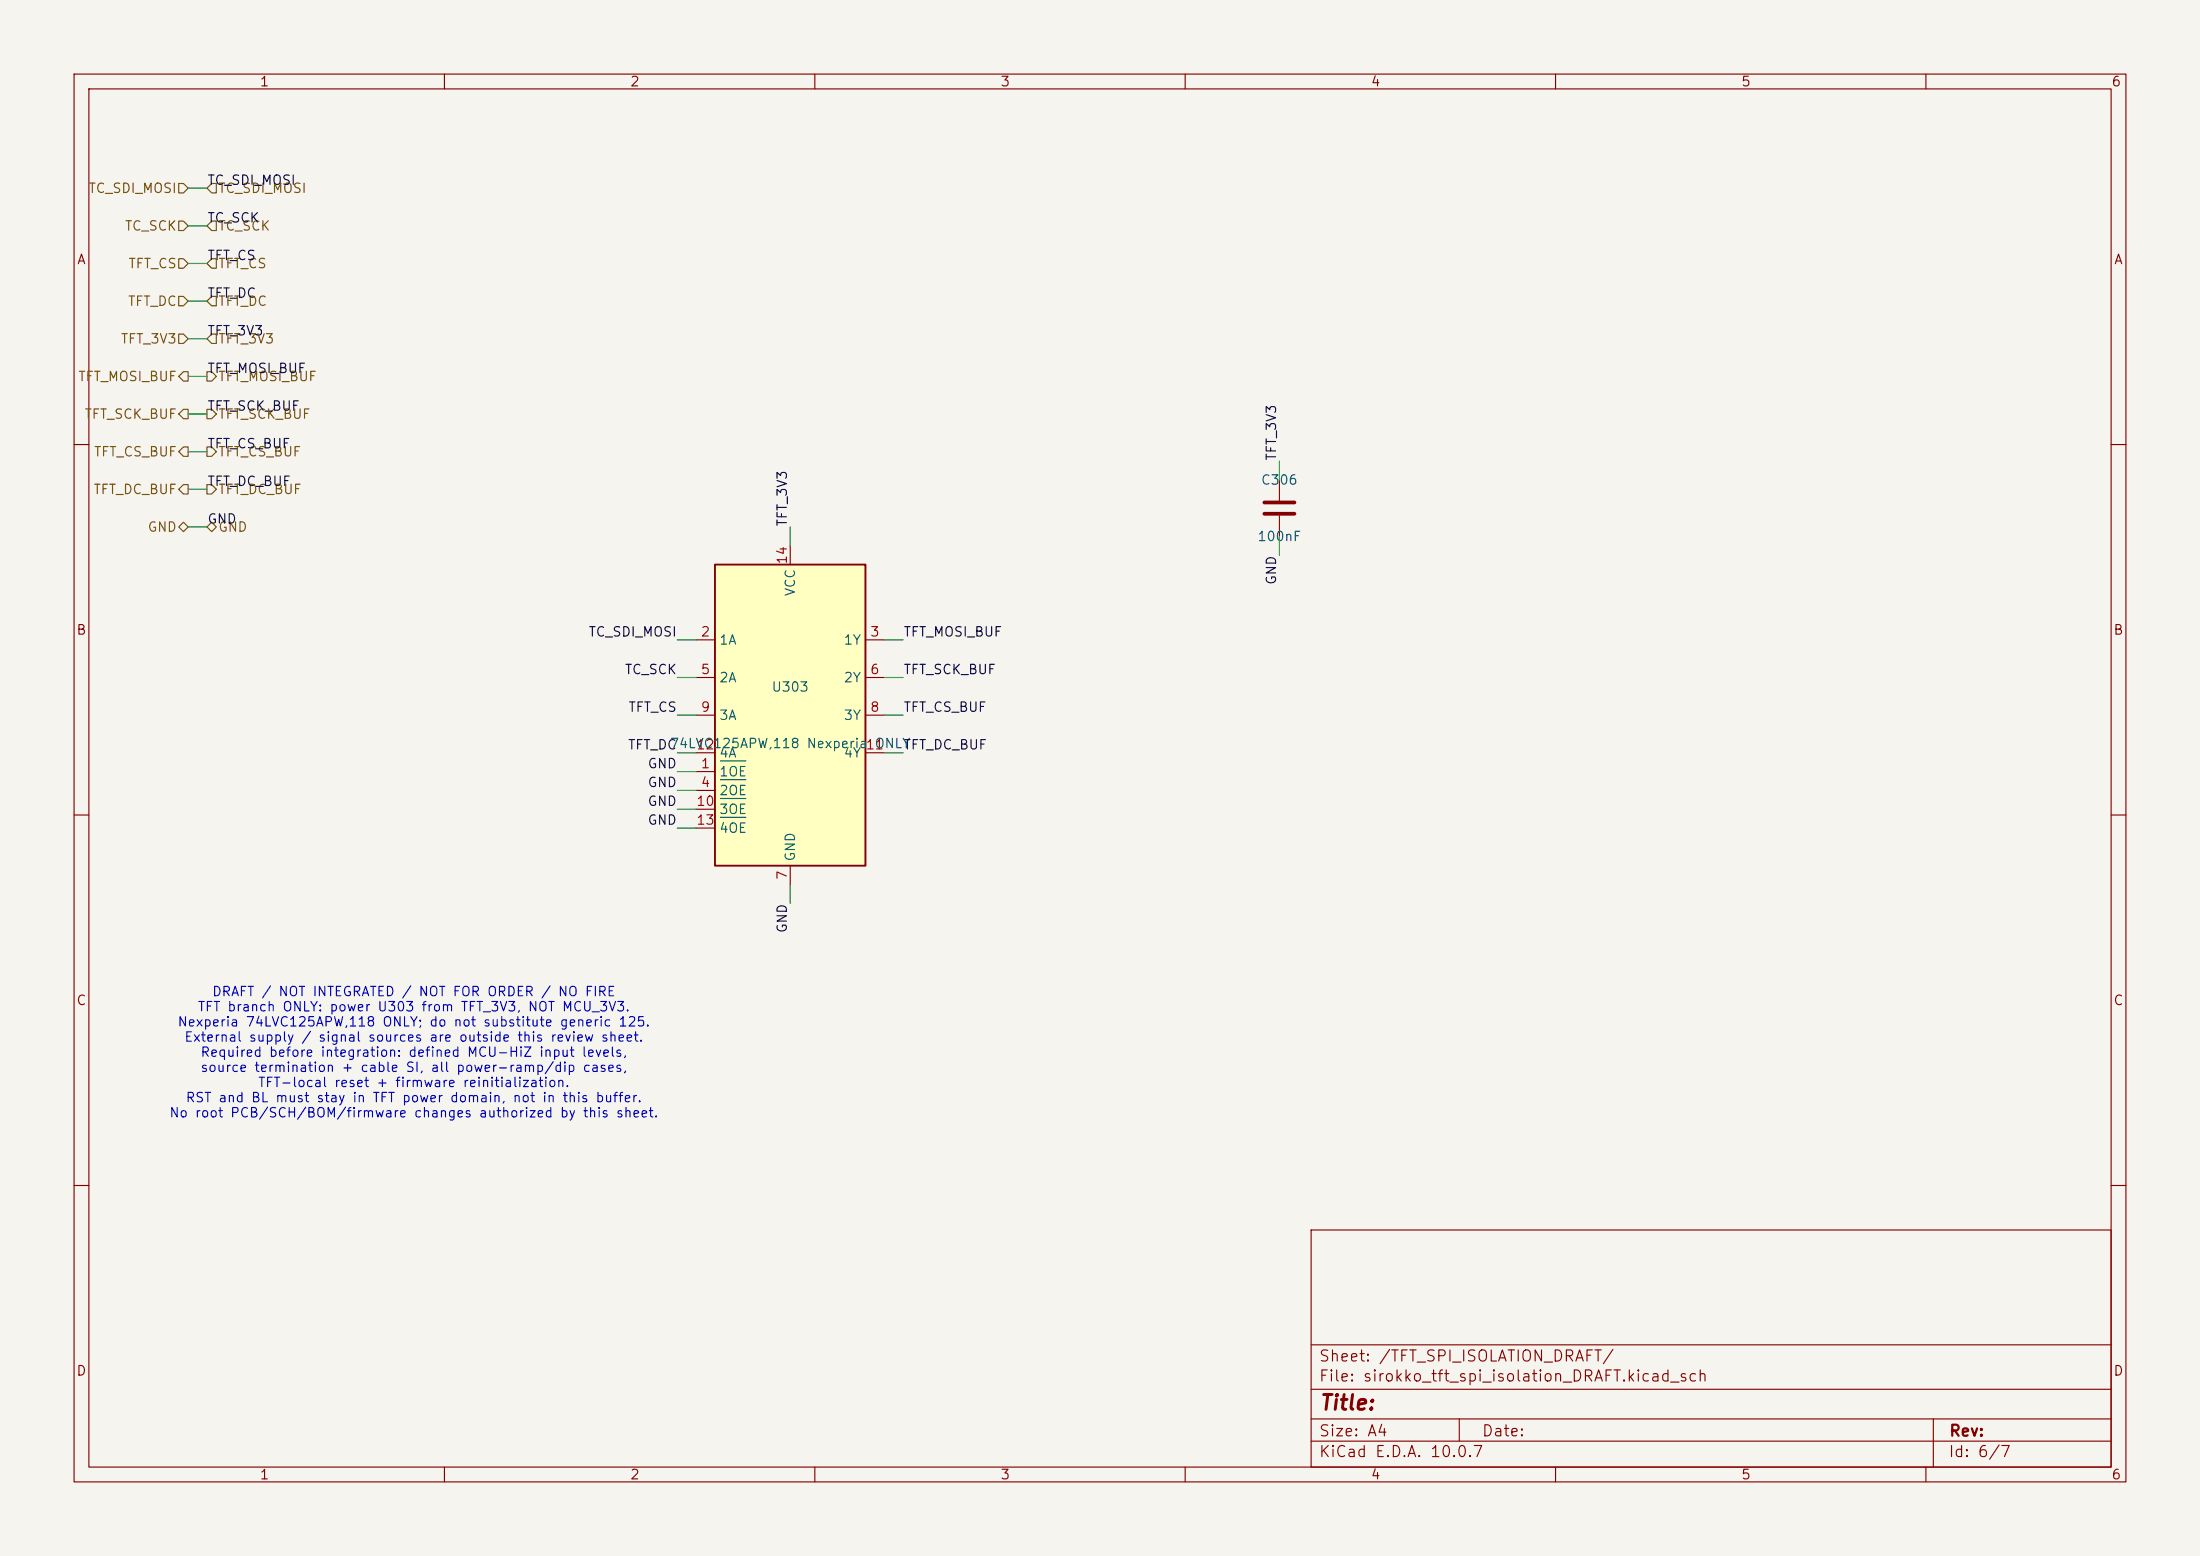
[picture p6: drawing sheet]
<svg xmlns="http://www.w3.org/2000/svg" width="297mm" height="210mm" viewBox="0 0 297 210" stroke-linecap="round" stroke-linejoin="round" font-family="sans-serif">
<path d="M0 0h297v210h-297z" fill="#f5f4ef" stroke="#f5f4ef" stroke-width=".14"/>
<g fill="none" stroke="#840000" stroke-width=".15">
<path d="M10 10h277v190h-277zM12 12h273v186h-273zM60 10v2M110 10v2M160 10v2M210 10v2M260 10v2M10 60h2M172.7 64.8v2.8M172.7 69.6v2.8M285 60h2M10 110h2"/>
<path d="M285 110h2M10 160h2M177 166h108v32h-108zM285 160h2M60 198v2M110 198v2M160 198v2M177 194.5h108M177 191.5h108M177 187.5h108M177 181.5h108M197 191.5v3"/>
<path d="M210 198v2M260 198v2M261 191.5v6.5"/>
</g>
<path d="M170.7 67.8h4.1M170.7 69.3h4.1" fill="none" stroke="#840000" stroke-width=".51"/>
<path d="M96.5 76.2h20.3v40.6h-20.3z" fill="#ffffc2"/>
<path d="M96.5 76.2h20.3v40.6h-20.3z" fill="none" stroke="#840000" stroke-width=".25"/>
<g fill="none" stroke="#840000" stroke-width=".15">
<path d="M106.7 73.7v2.5M94 86.4h2.5M94 91.4h2.5M94 96.5h2.5M116.8 86.4h2.6M116.8 91.4h2.6M116.8 96.5h2.6M94 104.1h2.5M94 106.7h2.5M94 109.2h2.5M94 101.6h2.5M94 111.8h2.5"/>
<path d="M106.7 116.8v2.6M116.8 101.6h2.6"/>
</g>
<path d="M97.3 102.7h3.4M97.3 105.2h3.4M97.3 107.8h3.4M97.3 110.3h3.4" fill="none" stroke="#006464" stroke-width=".15"/>
<g fill="none" stroke="#725600" stroke-width=".15">
<path d="M24.1 24.8h.7l.6 .6-.6 .6h-.7zM24.1 29.8h.7l.6 .7-.6 .6h-.7zM24.1 34.9h.7l.6 .7-.6 .6h-.7zM27.9 35.6l.7-.7h.6v1.3h-.6zM27.9 25.4l.7-.6h.6v1.2h-.6zM27.9 30.5l.7-.7h.6v1.3h-.6zM24.1 40h.7l.6 .6-.6 .7h-.7zM24.1 45.1h.7l.6 .6-.6 .7h-.7zM24.8 55.2h.6v1.3h-.6l-.7-.6zM24.8 50.2h.6v1.2h-.6l-.7-.6zM27.9 40.6l.7-.6h.6v1.3h-.6zM27.9 45.7l.7-.6h.6v1.3h-.6z"/>
<path d="M27.9 50.2h.7l.6 .6-.6 .6h-.7zM27.9 55.2h.7l.6 .7-.6 .6h-.7zM24.1 71.1l.7-.6 .6 .6-.6 .7zM24.8 60.3h.6v1.3h-.6l-.7-.6zM24.8 65.4h.6v1.3h-.6l-.7-.7zM27.9 71.1l.7-.6 .6 .6-.6 .7zM27.9 60.3h.7l.6 .7-.6 .6h-.7zM27.9 65.4h.7l.6 .6-.6 .7h-.7z"/>
</g>
<g fill="none" stroke="#009600" stroke-width=".15">
<path d="M25.4 30.5h2.5M25.4 25.4h2.5M25.4 35.6h2.5M25.4 45.7h2.5M25.4 55.9h2.5M25.4 50.8h2.5M25.4 40.6h2.5M25.4 71.1h2.5M25.4 66h2.5M25.4 61h2.5M106.7 71.1v2.6M172.7 62.2v2.6"/>
<path d="M172.7 72.4v2.5M91.4 96.5h2.6M91.4 86.4h2.6M91.4 91.4h2.6M119.4 96.5h2.5M119.4 86.4h2.5M119.4 91.4h2.5M91.4 101.6h2.6M91.4 106.7h2.6M91.4 104.1h2.6M91.4 109.2h2.6M91.4 111.8h2.6"/>
<path d="M106.7 119.4v2.5M119.4 101.6h2.5"/>
</g>
<text font-size="2" fill="#840000" x="178" y="190.8">Title:</text>
<g font-size="1.5" fill="#840000">
<text x="178" y="184.1">Sheet: /TFT_SPI_ISOLATION_DRAFT/</text>
<text x="178" y="186.8">File: sirokko_tft_spi_isolation_DRAFT.kicad_sch</text>
<text x="178" y="197">KiCad E.D.A. 10.0.7</text>
<text x="178" y="194.2">Size: A4</text>
<text x="200" y="194.2">Date:</text>
<text x="263" y="197">Id: 6/7</text>
<text x="263" y="194.2">Rev:</text>
</g>
<g font-size="1.3" fill="#840000">
<text x="35" y="12">1</text>
<text x="85" y="12">2</text>
<text x="135" y="12">3</text>
<text x="185" y="12">4</text>
<text x="235" y="12">5</text>
<text x="285" y="12">6</text>
<text x="10.3" y="36">A</text>
<text x="285.3" y="36">A</text>
<text x="10.2" y="86">B</text>
<text x="285.2" y="86">B</text>
<text x="10.2" y="136">C</text>
<text x="285.2" y="136">C</text>
<text x="10.2" y="186">D</text>
<text x="285.2" y="186">D</text>
<text x="35" y="200">1</text>
<text x="85" y="200">2</text>
<text x="135" y="200">3</text>
<text x="185" y="200">4</text>
<text x="235" y="200">5</text>
<text x="285" y="200">6</text>
</g>
<g font-size="1.3" fill="#725600">
<text x="11.9" y="26.4">TC_SDI_MOSI</text>
<text x="29.4" y="26.4">TC_SDI_MOSI</text>
<text x="16.8" y="31.4">TC_SCK</text>
<text x="29.4" y="31.4">TC_SCK</text>
<text x="17.2" y="41.6">TFT_DC</text>
<text x="17.2" y="36.5">TFT_CS</text>
<text x="29.4" y="36.5">TFT_CS</text>
<text x="29.4" y="41.6">TFT_DC</text>
<text x="16.2" y="46.7">TFT_3V3</text>
<text x="29.4" y="46.7">TFT_3V3</text>
<text x="10.5" y="51.8">TFT_MOSI_BUF</text>
<text x="29.4" y="51.8">TFT_MOSI_BUF</text>
<text x="11.3" y="56.8">TFT_SCK_BUF</text>
<text x="29.4" y="56.8">TFT_SCK_BUF</text>
<text x="12.6" y="61.9">TFT_CS_BUF</text>
<text x="29.4" y="61.9">TFT_CS_BUF</text>
<text x="12.5" y="67">TFT_DC_BUF</text>
<text x="29.4" y="67">TFT_DC_BUF</text>
<text x="19.8" y="72.1">GND</text>
<text x="29.4" y="72.1">GND</text>
</g>
<g font-size="1.3" fill="#0f0f0f">
<text x="27.9" y="25.3">TC_SDI_MOSI</text>
<text x="27.9" y="35.4">TFT_CS</text>
<text x="27.9" y="30.4">TC_SCK</text>
<text x="27.9" y="40.5">TFT_DC</text>
<text x="27.9" y="45.6">TFT_3V3</text>
<text x="27.9" y="50.7">TFT_MOSI_BUF</text>
<text x="27.9" y="55.8">TFT_SCK_BUF</text>
<text x="27.9" y="60.8">TFT_CS_BUF</text>
<text x="27.9" y="65.9">TFT_DC_BUF</text>
<text x="172.6" y="62.3" transform="rotate(-90 172.6 62.3)">TFT_3V3</text>
<text x="27.9" y="71">GND</text>
<text x="106.6" y="71.1" transform="rotate(-90 106.6 71.1)">TFT_3V3</text>
<text x="172.6" y="79" transform="rotate(-90 172.6 79)">GND</text>
<text x="79.4" y="86.2">TC_SDI_MOSI</text>
<text x="121.9" y="86.2">TFT_MOSI_BUF</text>
<text x="84.3" y="91.3">TC_SCK</text>
<text x="121.9" y="91.3">TFT_SCK_BUF</text>
<text x="84.7" y="101.5">TFT_DC</text>
<text x="84.7" y="96.4">TFT_CS</text>
<text x="121.9" y="101.5">TFT_DC_BUF</text>
<text x="121.9" y="96.4">TFT_CS_BUF</text>
<text x="87.3" y="106.6">GND</text>
<text x="87.3" y="104">GND</text>
<text x="87.3" y="109.1">GND</text>
<text x="87.3" y="111.6">GND</text>
<text x="106.6" y="126" transform="rotate(-90 106.6 126)">GND</text>
</g>
<g font-size="1.3" fill="#006464">
<text x="170.1" y="65.7">C306</text>
<text x="169.7" y="73.4">100nF</text>
<text x="107.6" y="80.6" transform="rotate(-90 107.6 80.6)">VCC</text>
<text x="97" y="87.3">1A</text>
<text x="113.8" y="87.3">1Y</text>
<text x="97" y="92.4">2A</text>
<text x="104.1" y="93.7">U303</text>
<text x="113.8" y="92.4">2Y</text>
<text x="90.3" y="101.3">74LVC125APW,118 Nexperia11</text>
<text x="97" y="97.5">3A</text>
<text x="113.8" y="97.5">3Y</text>
<text x="118" y="101.3">ONLY</text>
<text x="97" y="105.1">1OE</text>
<text x="97" y="107.6">2OE</text>
<text x="97" y="102.6">4A</text>
<text x="113.8" y="102.6">4Y</text>
<text x="97" y="110.2">3OE</text>
<text x="97" y="112.7">4OE</text>
<text x="107.6" y="116.4" transform="rotate(-90 107.6 116.4)">GND</text>
</g>
<g font-size="1.3" fill="#a90000">
<text x="106.5" y="76.3" transform="rotate(-90 106.5 76.3)">14</text>
<text x="94.5" y="86.2">2</text>
<text x="117.4" y="86.2">3</text>
<text x="94.5" y="91.3">5</text>
<text x="117.4" y="91.3">6</text>
<text x="93.9" y="101.5">12</text>
<text x="94.5" y="96.4">9</text>
<text x="117.4" y="96.4">8</text>
<text x="94.5" y="104">1</text>
<text x="94.5" y="106.5">4</text>
<text x="93.9" y="109.1">10</text>
<text x="93.9" y="111.6">13</text>
<text x="106.5" y="118.8" transform="rotate(-90 106.5 118.8)">7</text>
</g>
<g font-size="1.3" fill="#0000c2">
<text x="26.6" y="136.8">TFT branch ONLY: power U303 from TFT_3V3, NOT MCU_3V3.</text>
<text x="28.5" y="134.8">DRAFT / NOT INTEGRATED / NOT FOR ORDER / NO FIRE</text>
<text x="23.9" y="138.9">Nexperia 74LVC125APW,118 ONLY; do not substitute generic 125.</text>
<text x="24.8" y="140.9">External supply / signal sources are outside this review sheet.</text>
<text x="27" y="143">Required before integration: defined MCU-HiZ input levels,</text>
<text x="25" y="149.1">RST and BL must stay in TFT power domain, not in this buffer.</text>
<text x="27" y="145">source termination + cable SI, all power-ramp/dip cases,</text>
<text x="34.7" y="147">TFT-local reset + firmware reinitialization.</text>
<text x="22.8" y="151.1">No root PCB/SCH/BOM/firmware changes authorized by this sheet.</text>
</g>
</svg>
